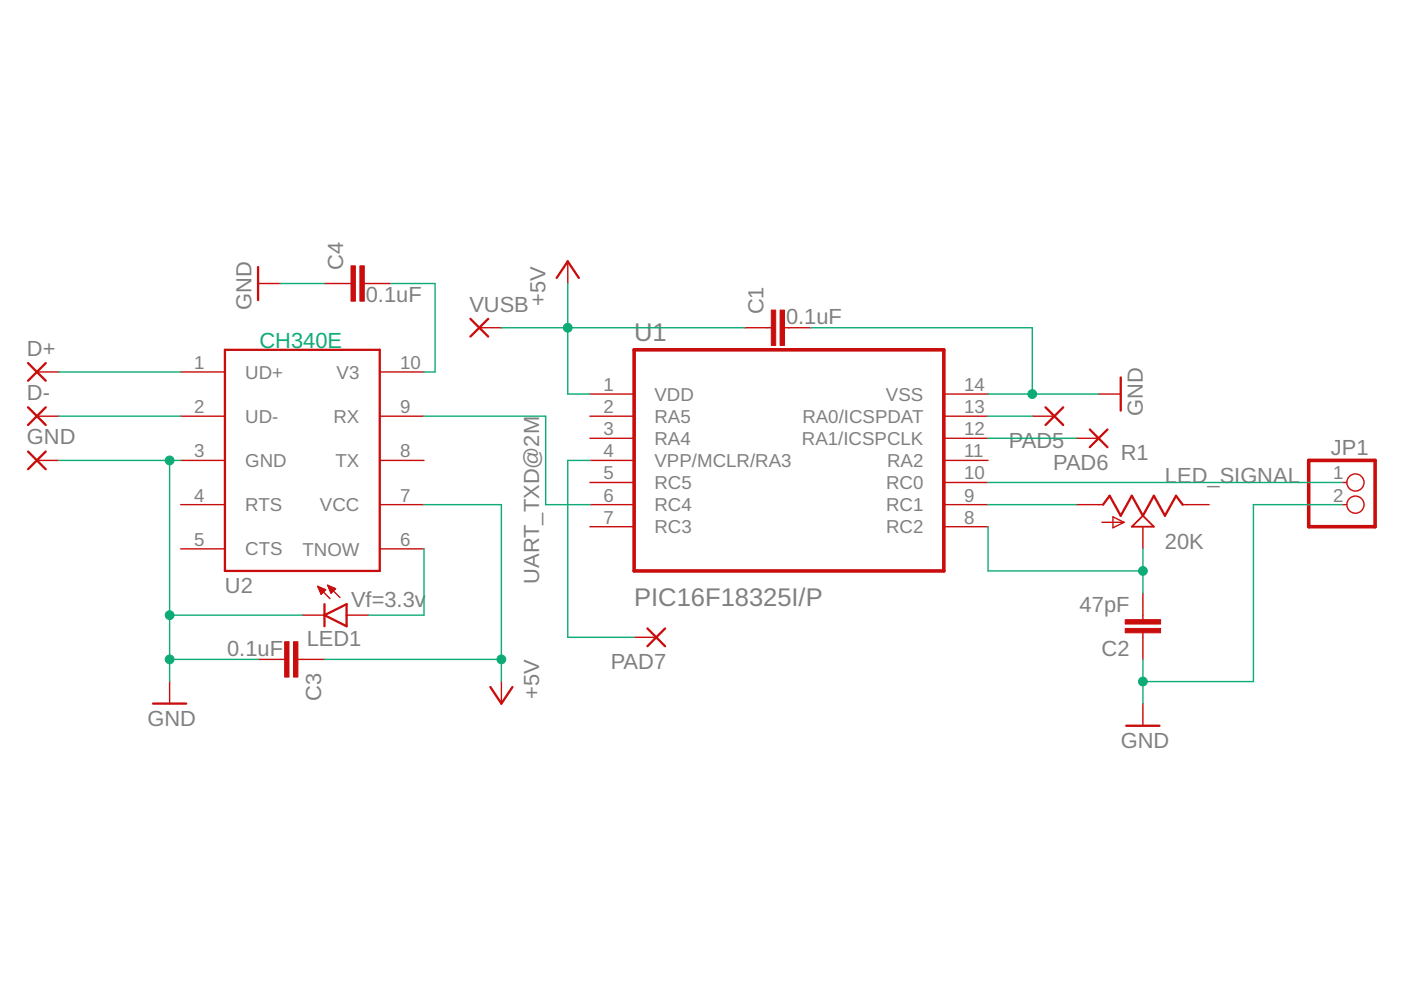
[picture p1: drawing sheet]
<svg xmlns="http://www.w3.org/2000/svg" width="297mm" height="210mm" viewBox="0 0 297 210" stroke-linecap="round" stroke-linejoin="round" font-family="sans-serif">
<path d="M134.5 74.2h65.6v46.9h-65.6zM277.5 97.6h14v14.1h-14z" fill="none" stroke="#c90d0c" stroke-width=".76"/>
<g fill="none" stroke="#c90d0c" stroke-width=".3">
<path d="M120.4 55.4v4.7M7.8 78.9h4.7M38.3 78.9h9.4M54.7 60.1h4.7M68.8 60.1h5.6M77.2 60.1h5.7M80.5 78.9h9.4M101.6 69.5h4.7M157.9 69.5h5.6M166.3 69.5h5.7M7.8 88.2h4.7M7.8 97.6h4.7"/>
<path d="M38.3 88.2h9.4M38.3 97.6h9.4M80.5 88.2h9.4M80.5 97.6h9.4M125.1 88.2h9.4M125.1 92.9h9.4M125.1 97.6h9.4M125.1 83.5h9.4M200.1 88.2h9.4M200.1 92.9h9.4M200.1 97.6h9.4M200.1 83.5h9.4"/>
<path d="M218.9 88.2h4.6M228.2 92.9h4.7M232.9 83.5h4.7M38.3 107h9.4M38.3 116.4h9.4M80.5 107h9.4M80.5 116.4h9.4M125.1 102.3h9.4M125.1 107h9.4M125.1 111.7h9.4M200.1 102.3h9.4M200.1 107h9.4"/>
<path d="M200.1 111.7h9.4M228.2 107h5.7M233.6 110.7h4.7M236 109.6l2.3 1.1-2.3 1.2zM242.3 111.7v4.7M250.7 107h5.7M284.5 102.3h1M284.5 107h1M54.7 139.8h5.6M63.2 139.8h5.6M64.1 130.4h4.7M67.4 124.3l2.6 2.6"/>
<path d="M67.4 124.3l1.6 .8-.9 .9zM67.4 124.4h.2M67.5 124.7h.7M67.6 124.9h1.2M67.8 125.2h1.1M67.9 125.4h.7M68 125.7h.4M68.1 125.9h.1M69.5 124.1l2.6 2.6M69.5 124.1l1.6 .7-.9 1zM69.5 124.2h.2M69.6 124.4h.7"/>
<path d="M69.7 124.7h1.1M69.8 124.9h1.2M70 125.2h.8M70.1 125.4h.4M70.2 125.7h.1M73.5 130.4h4.7M134.5 135.1h4.6M242.3 125.8v5.6M242.3 134.2v5.6M36 144.5v4.7M106.3 144.5v4.7M242.3 149.2v4.7"/>
<circle cx="287.4" cy="102.3" r="1.82"/>
<circle cx="287.4" cy="107" r="1.82"/>
</g>
<g fill="none" stroke="#c90d0c" stroke-width=".49">
<path d="M54.7 56.6v7M118 58.9l2.4-3.5 2.3 3.5M5.9 77l3.8 3.7M9.7 77l-3.8 3.7M47.7 74.2h32.8v46.9h-32.8zM99.7 67.6l3.8 3.8M103.5 67.6l-3.8 3.8M5.9 86.4l3.8 3.7M5.9 95.7l3.8 3.8M9.7 86.4l-3.8 3.7M9.7 95.7l-3.8 3.8M221.7 86.4l3.7 3.7"/>
<path d="M225.4 86.4l-3.7 3.7M231.1 91.1l3.7 3.7M234.8 91.1l-3.7 3.7M237.6 80v7.1M233.9 107l1.4-1.9 2.3 4.2 2.4-4.2 2.3 4.2 2.3-4.2 2.4 4.2 2.3-4.2 1.4 1.9M68.8 130.4l4.7-2.3v4.7zM68.8 128.1v4.7M137.3 133.2l3.7 3.8M141 133.2l-3.7 3.8M32.4 149.2h7.1M104 145.7l2.3 3.5 2.3-3.5M238.8 153.9h7"/>
</g>
<g fill="#c90d0c" stroke="#c90d0c" stroke-width=".21">
<path d="M165.4 65.7h.9v7.5h-.9z"/>
<path d="M163.5 65.7h1v7.5h-1z"/>
<path d="M238.6 131.4h7.5v.9h-7.5z"/>
<path d="M238.6 133.2h7.5v1h-7.5z"/>
<path d="M60.3 136.1h1v7.5h-1z"/>
<path d="M62.2 136.1h1v7.5h-1z"/>
<path d="M76.3 56.4h.9v7.5h-.9z"/>
<path d="M74.4 56.4h1v7.5h-1z"/>
</g>
<path d="M240 111.7l2.3-2.4 2.3 2.4z" fill="none" stroke="#c90d0c" stroke-width=".38"/>
<g fill="none" stroke="#0dab76" stroke-width=".3">
<path d="M12.5 78.9h25.8M59.4 60.1h9.4M82.9 60.1h9.3v18.8h-2.3M106.3 69.5h51.6M120.4 60.1v23.4h4.7M172 69.5h46.9v14M12.5 88.2h25.8M12.5 97.6h25.8M36 97.6v46.9M89.9 88.2h25.8v18.8h9.4M125.1 97.6h-4.7v37.5h14.1M209.5 88.2h9.4"/>
<path d="M209.5 83.5h23.4M209.5 92.9h18.7M89.9 107h16.4v37.5M89.9 116.4v14h-11.7M209.5 107h18.7M209.5 111.7v9.4h32.8M209.5 102.3h75M242.3 116.4v9.4M284.5 107h-18.8v37.5h-23.4M36 130.4h28.1M36 139.8h18.7M68.8 139.8h37.5"/>
<path d="M242.3 139.8v9.4"/>
</g>
<g fill="#0dab76" stroke="#0dab76" stroke-width=".21">
<circle cx="218.9" cy="83.5" r=".93"/>
<circle cx="242.3" cy="144.5" r=".93"/>
<circle cx="36" cy="97.6" r=".93"/>
<circle cx="36" cy="130.4" r=".93"/>
<circle cx="36" cy="139.8" r=".93"/>
<circle cx="120.4" cy="69.5" r=".93"/>
<circle cx="106.3" cy="139.8" r=".93"/>
<circle cx="242.3" cy="121.1" r=".93"/>
</g>
<g font-size="5.4" fill="#808080">
<text x="134.4" y="72.3">U1</text>
<text x="134.4" y="128.4">PIC16F18325I/P</text>
</g>
<g font-size="4.6" fill="#808080">
<text x="72.8" y="57.3" transform="rotate(-90 72.8 57.3)">C4</text>
<text x="53.3" y="65.7" transform="rotate(-90 53.3 65.7)">GND</text>
<text x="77.6" y="64.1">0.1uF</text>
<text x="115.7" y="64.8" transform="rotate(-90 115.7 64.8)">+5V</text>
<text x="99.5" y="66.1">VUSB</text>
<text x="161.9" y="66.7" transform="rotate(-90 161.9 66.7)">C1</text>
<text x="166.7" y="68.8">0.1uF</text>
<text x="5.7" y="75.4">D+</text>
<text x="5.7" y="84.8">D-</text>
<text x="242.3" y="88.2" transform="rotate(-90 242.3 88.2)">GND</text>
<text x="5.7" y="94.2">GND</text>
<text x="213.9" y="94.9">PAD5</text>
<text x="223.3" y="99.6">PAD6</text>
<text x="237.6" y="97.6">R1</text>
<text x="282.2" y="96.4">JP1</text>
<text x="247" y="102.3">LED_SIGNAL</text>
<text x="247" y="116.4">20K</text>
<text x="47.7" y="125.7">U2</text>
<text x="114.3" y="123.8" transform="rotate(-90 114.3 123.8)">UART_TXD@2M</text>
<text x="74.4" y="128.8">Vf=3.3v</text>
<text x="228.9" y="129.7">47pF</text>
<text x="65" y="137">LED1</text>
<text x="48.2" y="139.1">0.1uF</text>
<text x="129.5" y="141.8">PAD7</text>
<text x="233.6" y="139.1">C2</text>
<text x="68.1" y="148.6" transform="rotate(-90 68.1 148.6)">C3</text>
<text x="114.3" y="148.2" transform="rotate(-90 114.3 148.2)">+5V</text>
<text x="31.3" y="153.9">GND</text>
<text x="237.6" y="158.6">GND</text>
</g>
<text font-size="4.6" fill="#0dab76" x="55" y="73.7">CH340E</text>
<g font-size="4" fill="#808080">
<text x="41.2" y="78.2">1</text>
<text x="52" y="80.3">UD+</text>
<text x="71.4" y="80.3">V3</text>
<text x="84.8" y="78.2">10</text>
<text x="127.9" y="82.9">1</text>
<text x="204.4" y="82.9">14</text>
<text x="41.2" y="87.6">2</text>
<text x="52" y="89.6">UD-</text>
<text x="70.7" y="89.6">RX</text>
<text x="84.8" y="87.6">9</text>
<text x="127.9" y="87.6">2</text>
<text x="138.8" y="85">VDD</text>
<text x="138.8" y="89.6">RA5</text>
<text x="170.1" y="89.6">RA0/ICSPDAT</text>
<text x="187.8" y="85">VSS</text>
<text x="204.4" y="87.6">13</text>
<text x="127.9" y="92.3">3</text>
<text x="138.8" y="94.3">RA4</text>
<text x="170" y="94.3">RA1/ICSPCLK</text>
<text x="204.4" y="92.3">12</text>
<text x="41.2" y="97">3</text>
<text x="52" y="99">GND</text>
<text x="71.1" y="99">TX</text>
<text x="84.8" y="97">8</text>
<text x="127.9" y="97">4</text>
<text x="127.9" y="101.6">5</text>
<text x="138.8" y="99">VPP/MCLR/RA3</text>
<text x="188.1" y="99">RA2</text>
<text x="204.4" y="101.6">10</text>
<text x="204.4" y="97">11</text>
<text x="282.7" y="101.6">1</text>
<text x="41.2" y="106.3">4</text>
<text x="84.8" y="106.3">7</text>
<text x="127.9" y="106.3">6</text>
<text x="138.8" y="103.7">RC5</text>
<text x="187.9" y="103.7">RC0</text>
<text x="204.4" y="106.3">9</text>
<text x="282.7" y="106.3">2</text>
<text x="52" y="108.4">RTS</text>
<text x="67.8" y="108.4">VCC</text>
<text x="127.9" y="111">7</text>
<text x="138.8" y="113.1">RC3</text>
<text x="138.8" y="108.4">RC4</text>
<text x="187.9" y="108.4">RC1</text>
<text x="187.9" y="113.1">RC2</text>
<text x="204.4" y="111">8</text>
<text x="41.2" y="115.7">5</text>
<text x="52" y="117.8">CTS</text>
<text x="64.1" y="117.8">TNOW</text>
<text x="84.8" y="115.7">6</text>
</g>
</svg>
